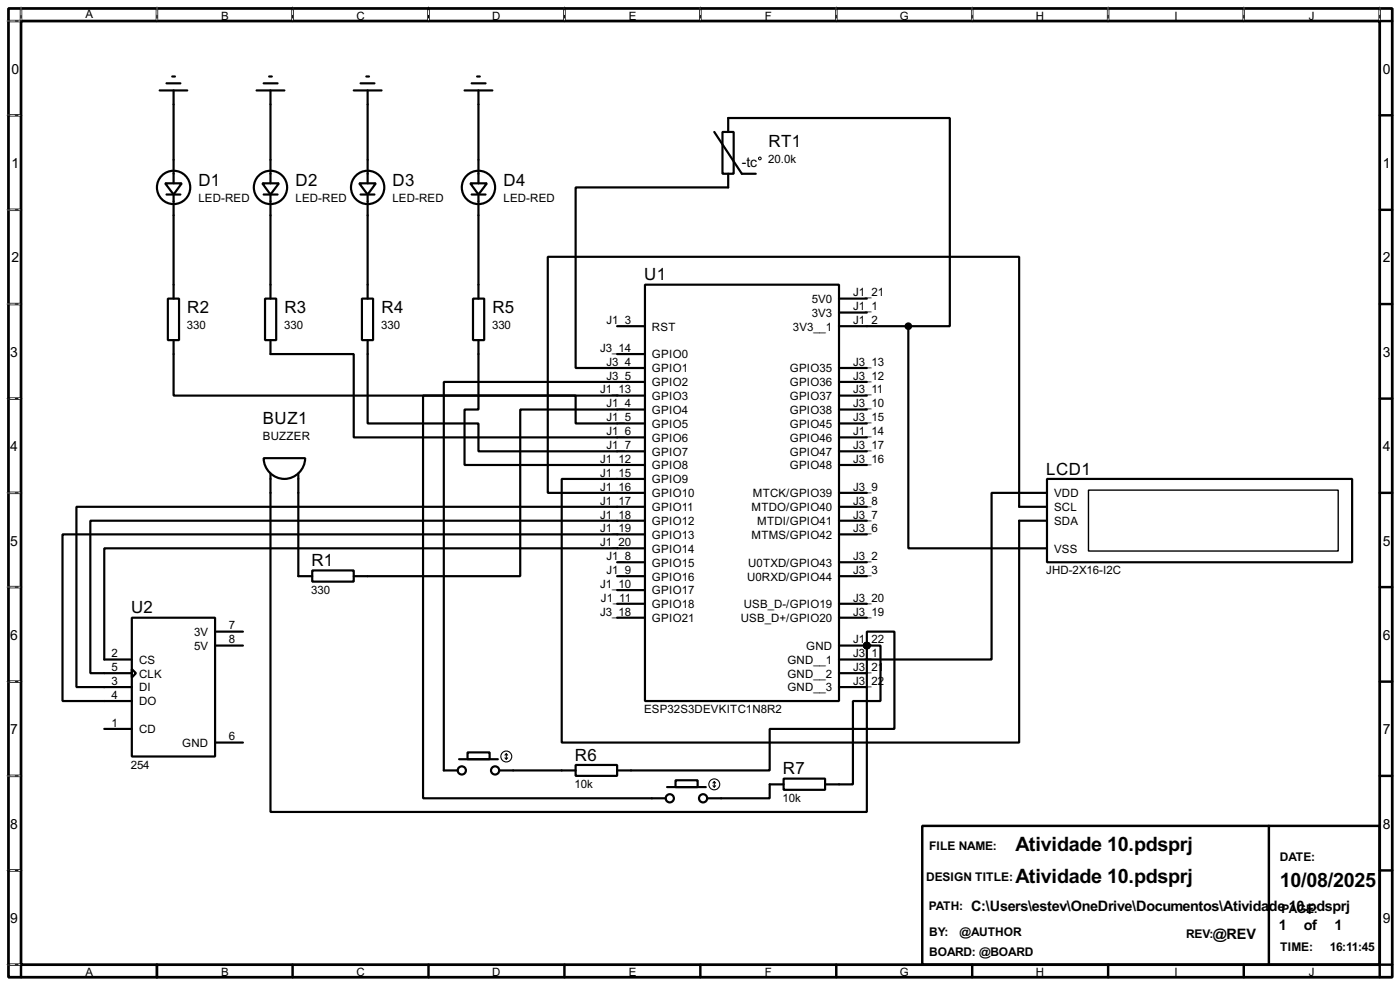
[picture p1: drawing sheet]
<svg xmlns="http://www.w3.org/2000/svg" width="256mm" height="180mm" viewBox="0 0 256 180" stroke-linecap="round" stroke-linejoin="round" font-family="sans-serif">
<path d="M1.6 1.6h253.5v177.3h-253.5zM3.9 3.9h248.9v172.7h-248.9z" fill="none" stroke="#000" stroke-width=".5"/>
<g fill="none" stroke="#000" stroke-width=".45">
<path d="M3.9 1.6v2.3h-2.3M28.8 1.6v2.3M53.6 1.6v2.3M78.5 1.6v2.3M103.4 1.6v2.3M128.3 1.6v2.3M153.2 1.6v2.3M178.1 1.6v2.3M203 1.6v2.3M227.9 1.6v2.3M252.8 1.6v2.3h2.3M1.6 21.1h2.3"/>
<path d="M1.6 38.4h2.3M252.8 21.1h2.3M252.8 38.4h2.3M1.6 55.7h2.3M252.8 55.7h2.3M1.6 73h2.3M252.8 73h2.3M1.6 90.2h2.3M252.8 90.2h2.3M1.6 107.5h2.3M252.8 107.5h2.3M1.6 124.8h2.3"/>
<path d="M252.8 124.8h2.3M1.6 142h2.3M1.6 159.3h2.3M169 151.2h83.8v25.4h-83.8zM232.5 151.2v25.4M252.8 142h2.3M252.8 159.3h2.3M1.6 176.6h2.3v2.3M28.8 176.6v2.3M53.6 176.6v2.3M78.5 176.6v2.3M103.4 176.6v2.3"/>
<path d="M128.3 176.6v2.3M153.2 176.6v2.3M178.1 176.6v2.3M203 176.6v2.3M227.9 176.6v2.3M255.1 176.6h-2.3v2.3"/>
</g>
<g fill="none" stroke="#fff" stroke-width=".18">
<path d="M1.3 3.9h2.3M3.9 1.3v2.3M28.8 1.3v2.3M53.6 1.3v2.3M78.5 1.3v2.3M103.4 1.3v2.3M128.3 1.3v2.3M153.2 1.3v2.3M178.1 1.3v2.3M203 1.3v2.3M227.9 1.3v2.3M252.8 1.3v2.3"/>
<path d="M1.3 21.1h2.3M1.3 38.4h2.3M1.3 55.7h2.3M1.3 73h2.3M1.3 90.2h2.3M1.3 107.5h2.3M1.3 124.8h2.3M1.3 142h2.3M1.3 159.3h2.3M1.3 176.6h2.3"/>
</g>
<g fill="none" stroke="#000" stroke-width=".18" stroke-dasharray=".5 1">
<path d="M1.3 3.9h2.3M3.9 1.3v2.3M28.8 1.3v2.3M53.6 1.3v2.3M78.5 1.3v2.3M103.4 1.3v2.3M128.3 1.3v2.3M153.2 1.3v2.3M178.1 1.3v2.3M203 1.3v2.3M227.9 1.3v2.3M252.8 1.3v2.3"/>
<path d="M1.3 21.1h2.3M1.3 38.4h2.3M1.3 55.7h2.3M1.3 73h2.3M1.3 90.2h2.3M1.3 107.5h2.3M1.3 124.8h2.3M1.3 142h2.3M1.3 159.3h2.3M1.3 176.6h2.3"/>
</g>
<g fill="none" stroke="#000" stroke-width=".4">
<path d="M29.3 16.6h5M30.5 15.3h2.6M31.6 14h.5M31.8 16.6v17M47 16.6h5.1M48.3 15.3h2.6M49.3 14h.5M49.6 16.6v17M64.8 16.6h5.1M66.1 15.3h2.5M67.1 14h.5M67.4 16.6v17"/>
<path d="M85.1 16.6h5.1M86.4 15.3h2.6M87.4 14h.5M87.7 16.6v17M30.3 33.6h3l-1.5 2zM30.5 35.6h2.6M31.8 35.6v19.1M48.1 33.6h3l-1.5 2zM48.3 35.6h2.6M49.6 35.6v19.1M65.8 33.6h3.1l-1.5 2zM66.1 35.6h2.5"/>
<path d="M67.4 35.6v19.1M86.2 33.6h3l-1.5 2zM86.4 35.6h2.6M87.7 35.6v19.1M130.9 24.2l5 7.6h2.6M132.4 24.2h2v7.6h-2zM133.4 31.8v2.5h-27.9v33.1h12.7M133.4 24.2v-2.6h40.6v38.1h-7.6M30.8 54.7h2v7.6h-2zM48.6 54.7h2v7.6h-2zM66.3 54.7h2.1v7.6h-2.1zM86.7 54.7h2v7.6h-2z"/>
<path d="M113.1 59.7h5.1M118.2 52.1h35.5v76.2h-35.5zM153.7 59.7h12.7M153.7 57.2h5.1M153.7 54.7h5.1M166.4 59.7v40.7h25.4M31.8 62.3v10.1h73.7v5.1h12.7M49.6 62.3v2.5h15.2v15.3h53.4M67.4 62.3v15.2h20.3v5.1h30.5M87.7 62.3v12.7h-2.6v10.1h33.1M113.1 64.8h5.1M118.2 69.9h-36.9v71.1h2.6"/>
<path d="M118.2 72.4h-40.7v73.7h44.5M118.2 75h-22.9v30.5h-30.5M153.7 67.4h5.1M153.7 69.9h5.1M153.7 72.4h5.1M153.7 75h5.1M153.7 77.5h5.1M48.3 83.9h7.6a3.8 3.8 0 0 1-3.8 3.8 3.8 3.8 0 0 1-3.8-3.8zM49.6 86.7v61.9h109.2v-30.4M54.7 86.7v18.8h2.5M118.2 90.2h-17.8v-43.2h86.3v45.8h5.1M118.2 87.7h-15.3v48.2h83.8v-40.6h5.1"/>
<path d="M118.2 95.3h-101.6v27.9h7.6M118.2 92.8h-104.2v33h10.2M118.2 97.8h-106.7v30.5h12.7M153.7 90.2h5.1M153.7 92.8h5.1M153.7 95.3h5.1M153.7 97.8h5.1M153.7 80.1h5.1M153.7 82.6h5.1M153.7 85.1h5.1M191.8 87.7h55.9v15.2h-55.9zM191.8 90.2h-10.1v30.5h-28"/>
<path d="M24.2 113.1h15.2v25.4h-15.2zM39.4 118.2h5.1M39.4 115.6h5.1M57.2 104.4h7.6v2.1h-7.6zM113.1 102.9h5.1M113.1 105.5h5.1M113.1 108h5.1M113.1 110.5h5.1M113.1 113.1h5.1M118.2 100.4h-99.1v20.3h5.1M153.7 118.2h5.1M153.7 102.9h5.1"/>
<path d="M153.7 105.5h5.1M153.7 110.5h5.1M153.7 113.1h5.1M158.8 118.2h2.5v10.1h-5v15.3h-5.1M158.8 118.2v-2.6h5.1v17.8h-22.9v7.6h-27.9M19.1 133.4h5.1M24.2 122.5l.7 .7-.7 .8zM39.4 135.9h5.1M84.1 139h7.1M85.7 137.7h4v1.3h-4zM153.7 123.2h5.1M153.7 125.8h5.1"/>
<path d="M91.5 141h14M105.5 140h7.6v2h-7.6zM122.2 144.1h7.1M123.8 142.8h4v1.3h-4zM143.6 142.5h7.6v2.1h-7.6zM143.6 143.6h-2.6v2.5h-11.4"/>
<circle cx="31.8" cy="34.3" r="3.1"/>
<circle cx="49.5" cy="34.3" r="3.1"/>
<circle cx="67.3" cy="34.3" r="3.1"/>
<circle cx="87.6" cy="34.3" r="3.1"/>
<circle cx="84.6" cy="141" r=".75"/>
<circle cx="90.7" cy="141" r=".75"/>
<circle cx="122.7" cy="146.1" r=".75"/>
<circle cx="128.8" cy="146.1" r=".75"/>
</g>
<circle cx="158.8" cy="118.2" r=".2" fill="#000"/>
<circle cx="139.2" cy="29" r=".25" fill="none" stroke="#000" stroke-width=".18"/>
<g fill="none" stroke="#000" stroke-width=".2">
<path d="M92.5 138.7l.3 .3M92.8 138v1M92.8 138l-.3 .2M92.8 138l.2 .2M93 138.7l-.2 .3M130.6 143.8l.3 .3M130.9 143.1v1M130.9 143.1l-.3 .2M130.9 143.1l.2 .2M131.1 143.8l-.2 .3"/>
<circle cx="92.7" cy="138.5" r="1"/>
<circle cx="130.8" cy="143.6" r="1"/>
</g>
<g fill="#000" stroke="#000" stroke-width=".4">
<circle cx="166.4" cy="59.7" r=".5"/>
<circle cx="158.8" cy="118.2" r=".5"/>
</g>
<path d="M199.4 89.7h45.8v11.2h-45.8z" fill="none" stroke="#000" stroke-width=".25"/>
<g font-size="4.1">
<text x="186" y="155.8">Atividade 10.pdsprj</text>
<text x="186" y="161.7">Atividade 10.pdsprj</text>
<text x="234.5" y="162.4">10/08/2025</text>
</g>
<g font-size="3.5">
<text x="140.8" y="26.8">RT1</text>
<text x="36.4" y="34">D1</text>
<text x="54.2" y="34">D2</text>
<text x="71.9" y="34">D3</text>
<text x="92.3" y="34">D4</text>
<text x="118" y="51.3">U1</text>
<text x="34.3" y="57.4">R2</text>
<text x="52.1" y="57.4">R3</text>
<text x="69.9" y="57.4">R4</text>
<text x="90.2" y="57.4">R5</text>
<text x="48.2" y="77.6">BUZ1</text>
<text x="191.7" y="86.9">LCD1</text>
<text x="57.1" y="103.6">R1</text>
<text x="24" y="112.3">U2</text>
<text x="105.3" y="139.2">R6</text>
<text x="143.4" y="141.7">R7</text>
</g>
<g font-size="3">
<text x="177.9" y="166.7">C:\Users\estev\OneDrive\Documentos\Atividade 10.pdsprj</text>
<text x="222.2" y="171.8">@REV</text>
<text x="234.3" y="170.3">1</text>
<text x="238.9" y="170.3">of</text>
<text x="244.5" y="170.3">1</text>
</g>
<g font-size="2.9">
<text x="2.1" y="13.5">0</text>
<text x="253.4" y="13.5">0</text>
<text x="2.1" y="30.7">1</text>
<text x="135.9" y="30.6">-tc</text>
<text x="253.4" y="30.7">1</text>
<text x="2.1" y="48">2</text>
<text x="253.4" y="48">2</text>
<text x="1.9" y="65.3">3</text>
<text x="253.4" y="65.3">3</text>
<text x="1.9" y="82.5">4</text>
<text x="253.4" y="82.5">4</text>
<text x="1.9" y="99.9">5</text>
<text x="253.4" y="99.9">5</text>
<text x="1.9" y="117.1">6</text>
<text x="253.4" y="117.1">6</text>
<text x="1.9" y="134.4">7</text>
<text x="253.4" y="134.4">7</text>
<text x="1.9" y="151.7">8</text>
<text x="253.4" y="151.7">8</text>
<text x="1.9" y="168.9">9</text>
<text x="253.4" y="168.9">9</text>
</g>
<g font-size="2.5">
<text x="170.2" y="155.6">FILE NAME:</text>
<text x="169.7" y="161.2">DESIGN TITLE:</text>
<text x="234.5" y="157.7">DATE:</text>
<text x="170.1" y="166.5">PATH:</text>
<text x="234.8" y="167.1">PAGE:</text>
<text x="170.2" y="171.4">BY:</text>
<text x="175.8" y="171.4">@AUTHOR</text>
<text x="217.3" y="171.6">REV:</text>
<text x="170.2" y="175">BOARD: @BOARD</text>
<text x="234.5" y="174.1">TIME:</text>
<text x="243.6" y="174.1">16:11:45</text>
</g>
<g font-size="2.4">
<text x="15.6" y="3.4">A</text>
<text x="40.5" y="3.6">B</text>
<text x="65.3" y="3.6">C</text>
<text x="90.2" y="3.6">D</text>
<text x="115.2" y="3.6">E</text>
<text x="140.1" y="3.6">F</text>
<text x="164.8" y="3.6">G</text>
<text x="189.8" y="3.6">H</text>
<text x="215.1" y="3.6">I</text>
<text x="239.8" y="3.6">J</text>
<text x="140.8" y="29.8">20.0k</text>
<text x="36.3" y="36.9">LED-RED</text>
<text x="54.1" y="36.9">LED-RED</text>
<text x="71.9" y="36.9">LED-RED</text>
<text x="92.2" y="36.9">LED-RED</text>
<text x="111.1" y="59.3">J1_3</text>
<text x="148.7" y="58">3V3</text>
<text x="148.7" y="55.4">5V0</text>
<text x="156.3" y="56.8">J1_1</text>
<text x="156.3" y="59.3">J1_2</text>
<text x="156.3" y="54.3">J1_21</text>
<text x="34.3" y="60.3">330</text>
<text x="52.1" y="60.3">330</text>
<text x="69.9" y="60.3">330</text>
<text x="90.2" y="60.3">330</text>
<text x="109.9" y="64.4">J3_14</text>
<text x="119.4" y="65.6">GPIO0</text>
<text x="119.4" y="60.5">RST</text>
<text x="145.3" y="60.5">3V3__1</text>
<text x="109.9" y="72">J1_13</text>
<text x="111.1" y="67">J3_4</text>
<text x="111.1" y="69.5">J3_5</text>
<text x="119.4" y="68.1">GPIO1</text>
<text x="119.4" y="70.7">GPIO2</text>
<text x="144.7" y="68.1">GPIO35</text>
<text x="144.7" y="70.7">GPIO36</text>
<text x="156.3" y="67">J3_13</text>
<text x="156.3" y="69.5">J3_12</text>
<text x="156.3" y="72">J3_11</text>
<text x="111.1" y="74.6">J1_4</text>
<text x="111.1" y="77.1">J1_5</text>
<text x="119.4" y="73.2">GPIO3</text>
<text x="119.4" y="75.8">GPIO4</text>
<text x="144.7" y="73.2">GPIO37</text>
<text x="144.7" y="75.8">GPIO38</text>
<text x="156.3" y="74.6">J3_10</text>
<text x="156.3" y="77.1">J3_15</text>
<text x="48.1" y="80.6">BUZZER</text>
<text x="111.1" y="79.7">J1_6</text>
<text x="111.1" y="82.2">J1_7</text>
<text x="119.4" y="78.3">GPIO5</text>
<text x="119.4" y="80.8">GPIO6</text>
<text x="119.4" y="83.4">GPIO7</text>
<text x="144.7" y="78.3">GPIO45</text>
<text x="144.7" y="80.8">GPIO46</text>
<text x="144.7" y="83.4">GPIO47</text>
<text x="156.3" y="79.7">J1_14</text>
<text x="156.3" y="82.2">J3_17</text>
<text x="109.9" y="89.8">J1_16</text>
<text x="109.9" y="84.7">J1_12</text>
<text x="109.9" y="87.3">J1_15</text>
<text x="119.4" y="85.9">GPIO8</text>
<text x="119.4" y="88.5">GPIO9</text>
<text x="144.7" y="85.9">GPIO48</text>
<text x="156.3" y="84.7">J3_16</text>
<text x="156.3" y="89.8">J3_9</text>
<text x="109.9" y="92.4">J1_17</text>
<text x="109.9" y="94.9">J1_18</text>
<text x="119.4" y="91">GPIO10</text>
<text x="119.4" y="93.6">GPIO11</text>
<text x="137.7" y="93.6">MTDO/GPIO40</text>
<text x="137.9" y="91">MTCK/GPIO39</text>
<text x="156.3" y="94.9">J3_7</text>
<text x="156.3" y="92.4">J3_8</text>
<text x="193.1" y="93.6">SCL</text>
<text x="193.1" y="91">VDD</text>
<text x="109.9" y="97.4">J1_19</text>
<text x="109.9" y="100">J1_20</text>
<text x="119.4" y="96.1">GPIO12</text>
<text x="119.4" y="98.6">GPIO13</text>
<text x="119.4" y="101.2">GPIO14</text>
<text x="137.7" y="98.6">MTMS/GPIO42</text>
<text x="138.7" y="96.1">MTDI/GPIO41</text>
<text x="156.3" y="97.4">J3_6</text>
<text x="193.1" y="101.2">VSS</text>
<text x="193.1" y="96.1">SDA</text>
<text x="109.9" y="107.6">J1_10</text>
<text x="111.1" y="102.5">J1_8</text>
<text x="111.1" y="105.1">J1_9</text>
<text x="119.4" y="103.7">GPIO15</text>
<text x="119.4" y="106.3">GPIO16</text>
<text x="136.9" y="106.3">U0RXD/GPIO44</text>
<text x="137.1" y="103.7">U0TXD/GPIO43</text>
<text x="156.3" y="105.1">J3_3</text>
<text x="156.3" y="102.5">J3_2</text>
<text x="191.6" y="105.1">JHD-2X16-I2C</text>
<text x="57" y="108.7">330</text>
<text x="109.9" y="112.7">J3_18</text>
<text x="110.1" y="110.1">J1_11</text>
<text x="119.4" y="108.8">GPIO17</text>
<text x="119.4" y="111.3">GPIO18</text>
<text x="119.4" y="113.9">GPIO21</text>
<text x="135.7" y="113.9">USB_D+/GPIO20</text>
<text x="136.2" y="111.3">USB_D-/GPIO19</text>
<text x="156.3" y="112.7">J3_19</text>
<text x="156.3" y="110.1">J3_20</text>
<text x="35.6" y="116.4">3V</text>
<text x="35.6" y="119">5V</text>
<text x="42" y="115.2">7</text>
<text x="42" y="117.8">8</text>
<text x="147.7" y="119">GND</text>
<text x="156.3" y="117.8">J1_22</text>
<text x="20.5" y="122.8">5</text>
<text x="20.5" y="120.3">2</text>
<text x="20.5" y="125.4">3</text>
<text x="25.5" y="124">CLK</text>
<text x="25.5" y="121.5">CS</text>
<text x="144.2" y="121.5">GND__1</text>
<text x="144.2" y="124">GND__2</text>
<text x="156.3" y="120.3">J3_1</text>
<text x="156.3" y="122.8">J3_21</text>
<text x="156.3" y="125.4">J3_22</text>
<text x="20.5" y="127.9">4</text>
<text x="25.5" y="126.6">DI</text>
<text x="25.5" y="129.1">DO</text>
<text x="118" y="130.5">ESP32S3DEVKITC1N8R2</text>
<text x="144.2" y="126.6">GND__3</text>
<text x="20.5" y="133">1</text>
<text x="25.5" y="134.2">CD</text>
<text x="33.4" y="136.7">GND</text>
<text x="42" y="135.5">6</text>
<text x="24" y="140.7">254</text>
<text x="105.3" y="144.2">10k</text>
<text x="143.4" y="146.8">10k</text>
<text x="15.6" y="178.7">A</text>
<text x="40.5" y="178.7">B</text>
<text x="65.3" y="178.7">C</text>
<text x="90.2" y="178.7">D</text>
<text x="115.2" y="178.7">E</text>
<text x="140.1" y="178.7">F</text>
<text x="164.8" y="178.7">G</text>
<text x="189.8" y="178.7">H</text>
<text x="215.1" y="178.7">I</text>
<text x="239.8" y="178.7">J</text>
</g>
</svg>
